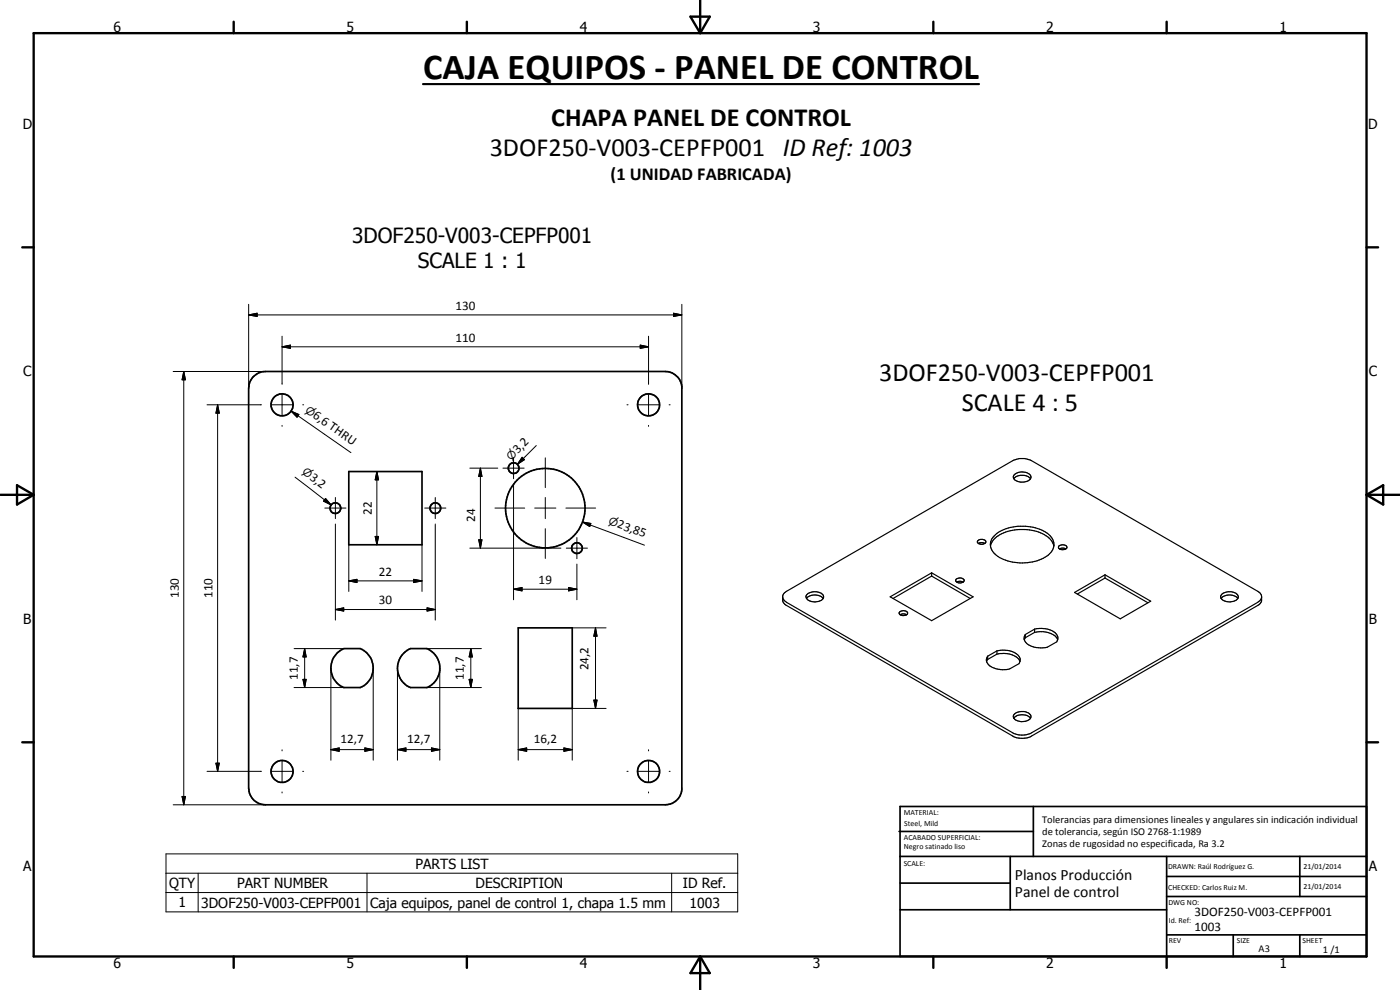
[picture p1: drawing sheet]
<svg xmlns="http://www.w3.org/2000/svg" width="420mm" height="297mm" viewBox="0 0 420 297" stroke-linecap="round" stroke-linejoin="round" font-family="sans-serif">
<g fill="none" stroke="#000" stroke-width=".51">
<path d="M75.9 113.1a5 5 0 0 1 3.8-1.6h120a5 5 0 0 1 4.9 4.5v121a5 5 0 0 1-4.9 4.5h-120a5 5 0 0 1-5.1-5v-120l.3-1.6zM104.7 141.5h21.9v21.9h-21.9zM155.5 188.4h16.2v24.2h-16.2zM269.8 249.5h40.3M270.1 242h140v45h-140zM270.1 257h140M303.2 257v16M310.1 242v15M350.1 257v30M390.1 257v12M270.1 265h33.1M270.1 273h80"/>
<path d="M350.1 269h60M350.1 263h60M350.1 280.5h60M370.1 280.5v6.5M390.1 280.5v6.5"/>
<circle cx="84.6" cy="121.5" r="3.3"/>
<circle cx="194.6" cy="121.5" r="3.3"/>
<circle cx="100.6" cy="152.5" r="1.59"/>
<circle cx="130.6" cy="152.5" r="1.6"/>
<circle cx="154.1" cy="140.4" r="1.61"/>
<circle cx="163.7" cy="152.5" r="11.9"/>
<circle cx="173.2" cy="164.5" r="1.6"/>
<circle cx="105.7" cy="200.4" r="6.4"/>
<circle cx="125.7" cy="200.5" r="6.3"/>
<circle cx="84.6" cy="231.5" r="3.3"/>
<circle cx="194.6" cy="231.5" r="3.3"/>
</g>
<g fill="none" stroke="#000" stroke-width=".35">
<path d="M304.2 143.6l.7-.6 1.3-.4 1.8 .2 1.3 .8M304.5 142.3a3.5 3.5 0 0 1 4.9 .6 1.85 1.85 0 0 1-2.4 1.8h-.7a1.76 1.76 0 0 1-2.1-2zM234.9 179.2l.3 .8 .8 .7 67.9 39.2a6.2 6.2 0 0 0 5.7 0l67.9-39.2 .8-.7 .3-.8M235.4 177.8l68.5-39.6a6.2 6.2 0 0 1 5.7 0l67.9 39.2 .8 .7a2.47 2.47 0 0 1 .3 2.2l-.8 1.2-68.2 39.4a6.2 6.2 0 0 1-5.7 0l-68.2-39.4-.6-.7a2.65 2.65 0 0 1-.2-2.2zM242 179.6a3.5 3.5 0 0 1 5 0M242.1 178.4a3.4 3.4 0 0 1 5 .4 1.66 1.66 0 0 1-1.9 1.7 2.43 2.43 0 0 1-3.3-1.6zM267.2 179.1l12.4-7.2 12.4 7.2-12.4 7.1zM279.6 171.9v.9M279.6 172.8l11.6 6.8M279.6 172.8l-11.6 6.8M287 173.8a1.4 1.4 0 0 1 2.3 .5 1.35 1.35 0 0 1-1.3 .7 1.35 1.35 0 0 1-1.2-1.1zM287.1 174.7l.7-.3 1.2 .3"/>
<path d="M293.5 162.2a1.4 1.4 0 0 1 2.4 .5 1.49 1.49 0 0 1-2.6-.2zM293.7 163.1l.6-.3 1.3 .3M297.3 163.9a6.9 6.9 0 0 1 5.8-4.6 13.6 13.6 0 0 1 12.1 2.5l.8 1.2 .3 .9M298.4 160.8a11.2 11.2 0 0 1 7.1-2.9h2.3a9.7 9.7 0 0 1 8.2 4 4 4 0 0 1-2.4 5.3 14 14 0 0 1-15-1 3.6 3.6 0 0 1-.2-5.4zM317.8 163.8a1.45 1.45 0 0 1 2.4 .5 1.49 1.49 0 0 1-2.5-.2zM318 164.7l.7-.2 1.2 .2M322.5 177.8l9.1-5.3 13.7 7.9-9.1 5.3zM331.6 172.5v.9M331.6 173.4l12.9 7.4M331.6 173.4l-8.3 4.8M366.5 179.6a3.5 3.5 0 0 1 5 0M366.6 178.4a3.6 3.6 0 0 1 4.9 .2l.1 .4a2.07 2.07 0 0 1-2.3 1.6 2.35 2.35 0 0 1-3-1.7z"/>
<path d="M270.2 184.4l.6-.2 1.3 .2M270.2 183.5a1.64 1.64 0 0 1 2.2 .4 1.43 1.43 0 0 1-1.3 .8 1.43 1.43 0 0 1-1.3-.8zM296.4 196.9a2.21 2.21 0 0 0 1.5 3.4 7.7 7.7 0 0 0 5.1 .4l2.8-1.6 .3-.6M296.4 196.9v1M296.4 197.9l-.3 .6M299.2 196.3l-2.8 1.6M299.2 195.3a6.2 6.2 0 0 1 6.8 2l.1 1.2M299.2 195.3v1M299.2 196.3a6.8 6.8 0 0 1 6.6 1.6l.3 .6M299.2 195.3l-2.8 1.6M307.7 190.4l-.3 .6v.9M307.7 191.3l-.3 .6"/>
<path d="M307.7 190.4v.9M310.5 188.8a6.7 6.7 0 0 1 6.6 1.6l.4 .9-.4 1.3-2.8 1.6a6.8 6.8 0 0 1-6.6-1.7l-.3-.6M310.5 188.8v.9M310.5 189.7a6.5 6.5 0 0 1 6.8 1.9l.1 .3M310.5 188.8l-2.8 1.6M310.5 189.7l-2.8 1.6M304.2 215.5a3.6 3.6 0 0 1 5.1 0M304.3 214.4a3.4 3.4 0 0 1 5.1 .3 1.52 1.52 0 0 1-1.6 1.7 3.7 3.7 0 0 1-3.6-.9l-.1-.7z"/>
</g>
<g fill="none" stroke="#000" stroke-width=".71">
<path d="M10.1 9.9h400v277.1h-400zM70.1 6.5v3.4M140.1 6.5v3.4M207.2 5h5.8l-2.9 4.9zM210.1 0v9.9M280.1 6.5v3.4M350.1 6.5v3.4M6.7 74.2h3.4M410.1 74.2h3.5M.1 148.5h10M5.1 145.6l5 2.9-5 2.9zM410.1 148.5h10"/>
<path d="M410.1 148.5l5-2.9v5.8zM6.7 222.7h3.4M410.1 222.7h3.5M70.1 287v3.4M140.1 287v3.4M210.1 287v10M210.1 287l2.9 5h-5.8zM280.1 287v3.4M350.1 287v3.4"/>
</g>
<g fill="none" stroke="#000" stroke-width=".3">
<path d="M74.6 94.5l2.6-.5v1zM74.6 94.5h130M74.6 91.3v25.2M202.1 94l2.5 .5-2.5 .5zM204.6 91.3v25.2M52 111.5h27.7M55.1 111.5l.6 2.5h-1.1zM55.1 111.5v130M84.7 104.1l2.5-.6v1zM84.7 100.9v14.4M84.7 118.3v6.3M84.7 104.1h109.9"/>
<path d="M192.1 103.5l2.5 .6-2.5 .4zM194.6 100.9v14.4M194.6 118.3v6.3M62.1 121.5h16.4M65.3 121.5l.5 2.5h-1zM65.3 121.5v109.9M81.5 121.5h6.3M84.7 127.6v.3M87.4 123.4l2.3 1-.6 .8zM87.4 123.4l17.9 12.4M90.8 121.5h.3M154.1 137.3v6.3"/>
<path d="M156.7 137.2l.7 .7-2.1 1.4zM160.9 133.7l-5.6 5.6M163.6 137.4v8.9M188.2 121.5h.3M191.5 121.5h6.3M194.6 127.6v.3M200.8 121.5h.3M88.5 143.2l10.9 8.3M97.5 152.4h6.3M97.7 149.6l1.7 1.9-2.3-1.1zM100.7 149.3v6.3M100.7 157.2v28.9"/>
<path d="M113.1 141.5l.5 2.5h-1zM113.1 141.5v21.9M127.5 152.4h6.3M130.6 149.3v6.3M130.6 157.2v28.9M141 140.5h8.4M144.2 140.5l.4 2.5h-.9zM144.2 140.5v24M148.5 152.4h9M150.9 140.5h6.4M154.1 145.2v7.2M154.1 152.6v27.4"/>
<path d="M160.5 152.4h6.3M163.6 149.3v6.3M163.6 158.6v9M169.8 152.4h9M174.8 156.6l2.5 .5-.3 .9zM174.8 156.6l18.6 7M104.7 174.3l2.4-.5v1zM104.7 174.3h21.9M104.7 163.4v14.1M112.6 161h1l-.5 2.4zM124.2 173.8l2.4 .5-2.4 .5zM126.6 163.4v14.1"/>
<path d="M141 164.5h22.5M143.7 162h.9l-.4 2.5zM154.1 176.8l2.6-.5v1zM154.1 176.8h19M163.7 164.5h4.6M170 164.5h6.3M170.6 176.3l2.5 .5-2.5 .5zM173.1 161.3v6.3M173.1 169.2v10.8M88.3 194.6h14.9M91.4 194.6l.5 2.5h-1zM91.4 194.6v11.7"/>
<path d="M100.7 182.9l2.5-.5v.9zM100.7 182.9h29.9M128.1 194.6h16.4M128.2 182.4l2.4 .5-2.4 .4zM141.3 194.6l.5 2.5h-1zM141.3 194.6v11.7M171.7 188.4h10.2M178.7 188.4l.5 2.5h-1zM178.7 188.4v24.2M88.3 206.3h14.9M90.9 203.8h1l-.5 2.5zM99.3 200.4v27.7"/>
<path d="M112 200.4v27.7M119.3 200.4v27.7M128.1 206.3h16.4M132 200.4v27.7M140.8 203.8h1l-.5 2.5zM155.5 212.6v15.5M178.2 210.1h1l-.5 2.5zM181.9 212.6h-10.2v15.5M54.6 239h1.1l-.6 2.5zM62.1 231.4h16.4M64.8 229h1l-.5 2.4zM81.5 231.4h6.3"/>
<path d="M84.7 225v.3M84.7 228.3v6.3M84.7 237.6v.3M90.8 231.4h.3M99.3 224.9l2.5-.5v1zM99.3 224.9h12.7M109.5 224.4l2.5 .5-2.5 .5zM119.3 224.9l2.5-.5v1zM119.3 224.9h12.7M129.5 224.4l2.5 .5-2.5 .5zM155.5 224.9l2.6-.5v1zM155.5 224.9h16.2"/>
<path d="M169.2 224.4l2.5 .5-2.5 .5zM188.2 231.4h.3M191.5 231.4h6.3M194.6 225v.3M194.6 228.3v6.3M194.6 237.6v.3M200.8 231.4h.3M49.8 256.2h171.6v17.4h-171.6zM52 241.5h27.7M49.8 262h171.6M49.8 267.8h171.6M59.5 262v11.6"/>
<path d="M110.1 262v11.6M201.6 262v11.6"/>
</g>
<g fill="#000">
<path d="M74.6 94.5l2.6-.5v1zM202.1 94l2.5 .5-2.5 .5zM55.1 111.5l.6 2.5h-1.1zM84.7 104.1l2.5-.6v1zM192.1 103.5l2.5 .6-2.5 .4zM65.3 121.5l.5 2.5h-1zM87.4 123.4l2.3 1-.6 .8zM156.7 137.2l.7 .7-2.1 1.4zM97.7 149.6l1.7 1.9-2.3-1.1zM113.1 141.5l.5 2.5h-1zM144.2 140.5l.4 2.5h-.9zM174.8 156.6l2.5 .5-.3 .9z"/>
<path d="M104.7 174.3l2.4-.5v1zM112.6 161h1l-.5 2.4zM124.2 173.8l2.4 .5-2.4 .5zM143.7 162h.9l-.4 2.5zM154.1 176.8l2.6-.5v1zM170.6 176.3l2.5 .5-2.5 .5zM91.4 194.6l.5 2.5h-1zM100.7 182.9l2.5-.5v.9zM128.2 182.4l2.4 .5-2.4 .4zM141.3 194.6l.5 2.5h-1zM178.7 188.4l.5 2.5h-1zM90.9 203.8h1l-.5 2.5z"/>
<path d="M140.8 203.8h1l-.5 2.5zM178.2 210.1h1l-.5 2.5zM54.6 239h1.1l-.6 2.5zM64.8 229h1l-.5 2.4zM99.3 224.9l2.5-.5v1zM109.5 224.4l2.5 .5-2.5 .5zM119.3 224.9l2.5-.5v1zM129.5 224.4l2.5 .5-2.5 .5zM155.5 224.9l2.6-.5v1zM169.2 224.4l2.5 .5-2.5 .5z"/>
</g>
<path d="M126.9 25.2h166.9" fill="none" stroke="#000" stroke-width=".63"/>
<text font-size="11" x="127" y="23.7">CAJA EQUIPOS - PANEL DE CONTROL</text>
<g font-size="7.9">
<text x="165.4" y="37.9">CHAPA PANEL DE CONTROL</text>
<text x="147" y="46.9">3DOF250-V003-CEPFP001 ID Ref: 1003</text>
<text x="263.9" y="114.4">3DOF250-V003-CEPFP001</text>
<text x="288.6" y="123.4">SCALE 4 : 5</text>
</g>
<g font-size="6.3">
<text x="105.7" y="73">3DOF250-V003-CEPFP001</text>
<text x="125.4" y="80.5">SCALE 1 : 1</text>
</g>
<text font-size="5.5" x="183.2" y="54">(1 UNIDAD FABRICADA)</text>
<g font-size="4.7">
<text x="304.6" y="263.9">Planos Producción</text>
<text x="304.6" y="269.3">Panel de control</text>
</g>
<g font-size="4.2">
<text x="34" y="9.6">6</text>
<text x="104" y="9.6">5</text>
<text x="174" y="9.6">4</text>
<text x="244" y="9.6">3</text>
<text x="314" y="9.6">2</text>
<text x="384" y="9.6">1</text>
<text x="6.8" y="38.7">D</text>
<text x="410.6" y="38.7">D</text>
<text x="7" y="112.9">C</text>
<text x="410.8" y="112.9">C</text>
<text x="7" y="187.1">B</text>
<text x="410.8" y="187.1">B</text>
<text x="7" y="261.4">A</text>
<text x="124.7" y="260.6">PARTS LIST</text>
<text x="410.8" y="261.4">A</text>
<text x="50.7" y="266.4">QTY</text>
<text x="71.2" y="266.4">PART NUMBER</text>
<text x="142.7" y="266.4">DESCRIPTION</text>
<text x="205" y="266.5">ID Ref.</text>
<text x="53.5" y="272.2">1</text>
<text x="60.4" y="272.3">3DOF250-V003-CEPFP001</text>
<text x="111.1" y="272.3">Caja equipos, panel de control 1, chapa 1.5 mm</text>
<text x="207" y="272.3">1003</text>
<text x="34" y="290.4">6</text>
<text x="104" y="290.4">5</text>
<text x="174" y="290.4">4</text>
<text x="244" y="290.4">3</text>
<text x="314" y="290.4">2</text>
<text x="384" y="290.4">1</text>
</g>
<g font-size="3.9">
<text x="136.7" y="92.9">130</text>
<text x="136.7" y="102.5">110</text>
<text x="93.7" y="125.1" transform="rotate(35 93.7 125.1)">6,6 THRU</text>
<text x="155.4" y="136.3" transform="rotate(-45 155.4 136.3)">3,2</text>
<text x="92.7" y="143.7" transform="rotate(37 92.7 143.7)">3,2</text>
<text x="111.6" y="154.5" transform="rotate(-90 111.6 154.5)">22</text>
<text x="142.7" y="156.5" transform="rotate(-90 142.7 156.5)">24</text>
<text x="185.1" y="158.2" transform="rotate(20 185.1 158.2)">23,85</text>
<text x="113.7" y="172.8">22</text>
<text x="53.6" y="179.5" transform="rotate(-90 53.6 179.5)">130</text>
<text x="63.8" y="179.5" transform="rotate(-90 63.8 179.5)">110</text>
<text x="161.7" y="175.2">19</text>
<text x="113.7" y="181.3">30</text>
<text x="89.4" y="204" transform="rotate(-90 89.4 204)">11,7</text>
<text x="139.2" y="204" transform="rotate(-90 139.2 204)">11,7</text>
<text x="176.6" y="201.1" transform="rotate(-90 176.6 201.1)">24,2</text>
<text x="102.2" y="222.8">12,7</text>
<text x="122.2" y="222.8">12,7</text>
<text x="160.2" y="222.8">16,2</text>
<text x="358.5" y="275">3DOF250-V003-CEPFP001</text>
<text x="358.5" y="279.4">1003</text>
</g>
<g font-size="3.3">
<text x="91.4" y="123.5" transform="rotate(35 91.4 123.5)">n</text>
<text x="90.5" y="142" transform="rotate(37 90.5 142)">n</text>
<text x="153.4" y="138.2" transform="rotate(-45 153.4 138.2)">n</text>
<text x="182.4" y="157.2" transform="rotate(20 182.4 157.2)">n</text>
</g>
<g font-size="3.1">
<text x="312.7" y="246.8">Tolerancias para dimensiones lineales y angulares sin indicación individual</text>
<text x="312.7" y="250.4">de tolerancia, según ISO 2768-1:1989</text>
<text x="312.7" y="254">Zonas de rugosidad no especificada, Ra 3.2</text>
<text x="377.7" y="285.6">A3</text>
<text x="397" y="285.9">1 /1</text>
</g>
<g font-size="2.4">
<text x="271.2" y="244.4">MATERIAL:</text>
<text x="271.3" y="252">ACABADO SUPERFICIAL:</text>
<text x="271.4" y="247.9">Steel, Mild</text>
<text x="271.3" y="254.6">Negro satinado liso</text>
<text x="271.2" y="259.7">SCALE:</text>
<text x="350.6" y="260.8">DRAWN: Raúl Rodríguez G.</text>
<text x="391.2" y="260.6">21/01/2014</text>
<text x="350.6" y="267">CHECKED: Carlos Ruiz M.</text>
<text x="391.2" y="266.7">21/01/2014</text>
<text x="350.6" y="271.4">DWG NO:</text>
<text x="350.8" y="276.9">Id. Ref:</text>
<text x="350.8" y="282.8">REV</text>
<text x="371.2" y="282.9">SIZE</text>
<text x="390.9" y="282.9">SHEET</text>
</g>
</svg>
